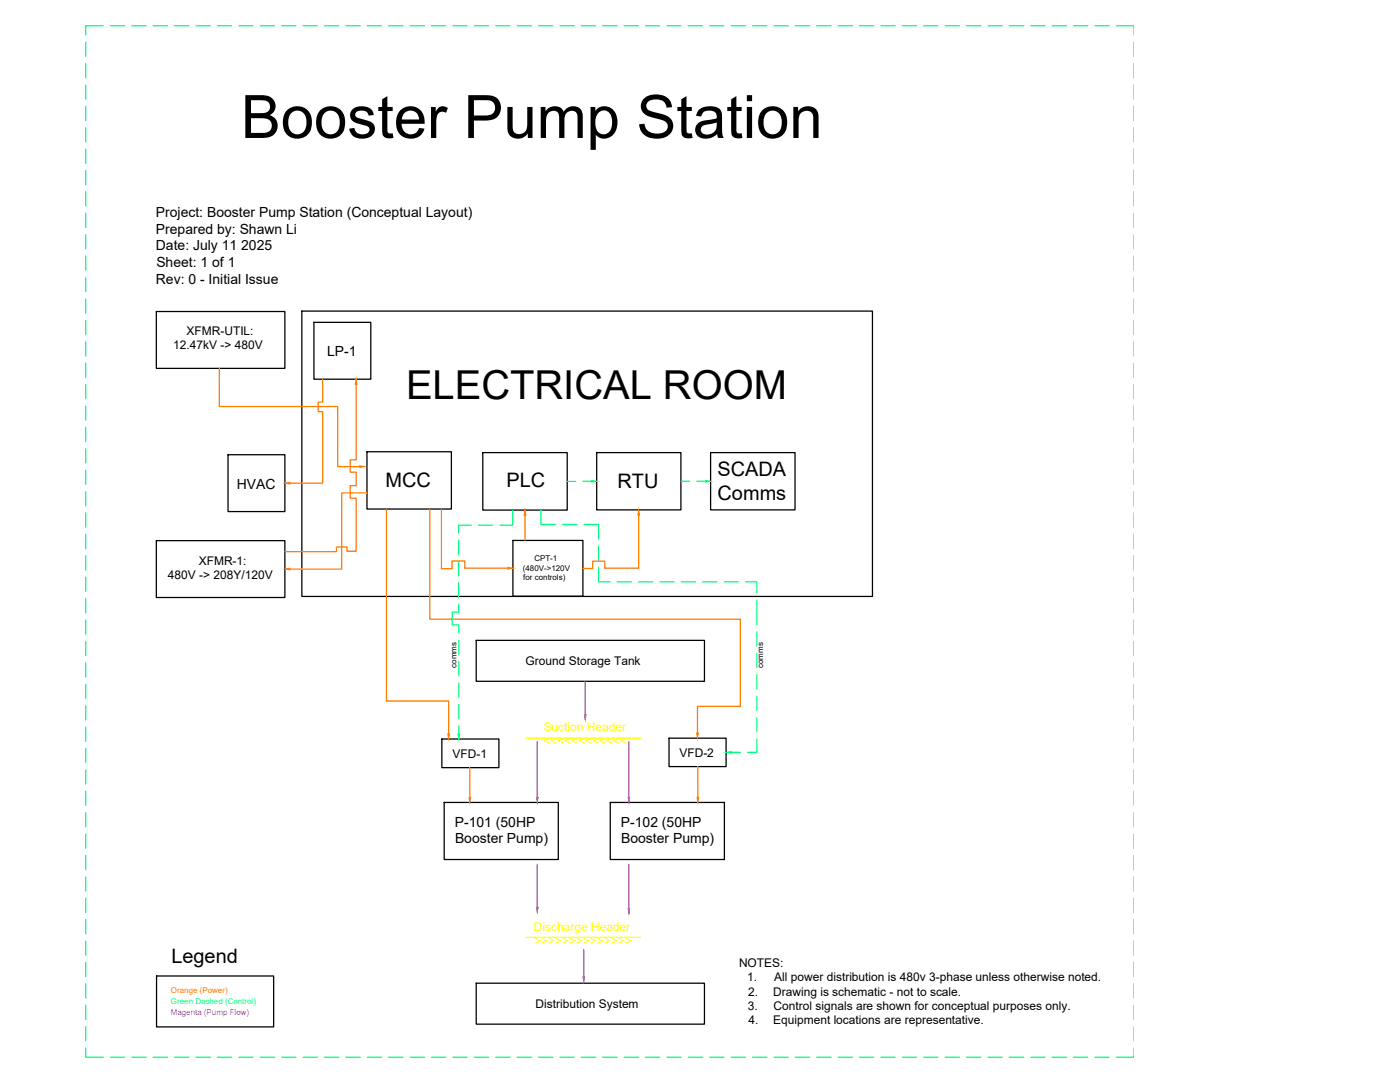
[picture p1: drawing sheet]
<svg xmlns="http://www.w3.org/2000/svg" width="279mm" height="216mm" viewBox="0 0 279 216" stroke-linecap="round" stroke-linejoin="round" font-family="sans-serif">
<!-- layer: 0 -->
<g fill="none" stroke="#000" stroke-width=".25">
<path d="M31.2 62.2h25.7v11.3h-25.7zM60.2 62.1h113.9v56.9h-113.9zM62.7 64.3h11.3v11.4h-11.3zM45.5 90.7h11.4v11.4h-11.4zM73.2 90.1h16.9v11.5h-16.9zM96.4 90.3h16.8v11.5h-16.8zM119.1 90.3h16.8v11.4h-16.8zM141.8 90.3h16.9v11.4h-16.9zM31.2 107.9h25.7v11.3h-25.7zM102.4 107.8h13.9v11.2h-13.9zM95 127.8h45.6v8.1h-45.6zM88.2 147.5h11.4v5.7h-11.4z"/>
<path d="M133.5 147.3h11.4v5.7h-11.4zM88.6 160.1h22.8v11.4h-22.8zM121.8 160.1h22.8v11.4h-22.8zM31.2 194.7h23.4v10.2h-23.4zM95 196.2h45.6v8.2h-45.6z"/>
</g>
<!-- layer: Piping -->
<path d="M105 147.3h22.8M105 187h22.8" fill="none" stroke="#ff0" stroke-width=".25"/>
<!-- layer: pump flows -->
<g fill="#f0f" stroke="#f0f" stroke-width=".2">
<path d="M116.6 142.6h.4l-.2 1z"/>
<path d="M107.1 159.1h.3l-.2 1z"/>
<path d="M125.3 159.1h.4l-.2 1z"/>
<path d="M107.1 181h.3l-.2 1z"/>
<path d="M125.3 181.3h.4l-.2 1z"/>
<path d="M116.3 194.9h.4l-.2 1z"/>
</g>
<path d="M116.8 135.9v6.7M107.2 148v11.1M125.5 148v11.1M107.2 172.4v8.6M125.5 172.4v8.9M116.5 189.5v5.4" fill="none" stroke="#f0f" stroke-width=".25"/>
<!-- layer: Electrical Power -->
<g fill="#ff7f00" stroke="#ff7f00" stroke-width=".2">
<path d="M89.4 146.4h.3l-.2 1.1z"/>
<path d="M139 146.3h.4l-.2 1z"/>
<path d="M56.9 113.6l1-.2v.3z"/>
<path d="M101.3 113.2l1.1 .2-1.1 .2z"/>
<path d="M104.8 101.8l.1 1h-.3z"/>
<path d="M127.5 101.7l.1 1.1h-.3z"/>
<path d="M71.1 75.7l.1 1h-.3z"/>
<path d="M56.9 96.4l1-.2v.4z"/>
<path d="M93.6 159.1h.3l-.1 1z"/>
<path d="M139.1 159.1h.3l-.1 1z"/>
<path d="M71.8 92.9l1 .2-1 .2z"/>
</g>
<path d="M43.8 73.5v7.6h23.6v12h4.4M64.4 75.7v4.5h-.9v1.9h.9v14.3h-6.5M71.1 76.7v15.1h-1.2v2.4h1.2v2.7h-1.2v2.5h1.2v10.6h-1.8v-.9h-2.2v1h-10.2M73.2 98.4h-5v15.2h-10.3M77.1 101.6v38.3h12.4v6.5M85.8 101.6v21.9h61.9v17.4h-8.5v5.4M88.1 101.6v11.9h2.1v-1.6h2.6v1.5h8.5M104.8 102.8v5M127.5 102.8v10.6h-6.8v-1.4h-2.4v1.4h-2M93.8 153.2v5.9M139.3 153v6.1" fill="none" stroke="#ff7f00" stroke-width=".25"/>
<!-- layer: controls -->
<g fill="#00ff7f" stroke="#00ff7f" stroke-width=".2">
<path d="M140.8 95.9l1 .1-1 .2z"/>
<path d="M91.4 146.4h.3l-.1 1.1z"/>
<path d="M144.9 150.1l1-.1v.3z"/>
<path d="M118 95.9l1.1 .1-1.1 .2z"/>
</g>
<g fill="none" stroke="#00ff7f" stroke-width=".25">
<path d="M17.1 8.4v2.8M17.1 12.7v2.8M17.1 16.9v2.9M20.6 5.1h-3.5v1.9M22.1 5.1h2.8M26.3 5.1h2.9M30.6 5.1h2.8M34.8 5.1h2.9M39.1 5.1h2.9M43.4 5.1h2.8M47.7 5.1h2.8M51.9 5.1h2.9"/>
<path d="M56.2 5.1h2.9M60.5 5.1h2.8M64.8 5.1h2.8M69 5.1h2.9M73.3 5.1h2.9M77.6 5.1h2.8M81.8 5.1h2.9M86.1 5.1h2.8M90.4 5.1h2.8M94.7 5.1h2.8M98.9 5.1h2.9M103.2 5.1h2.8"/>
<path d="M107.5 5.1h2.8M111.8 5.1h2.8M116 5.1h2.9M120.3 5.1h2.8M124.5 5.1h2.9M128.8 5.1h2.9M133.1 5.1h2.8M137.4 5.1h2.8M141.6 5.1h2.9M145.9 5.1h2.9M150.2 5.1h2.8M154.5 5.1h2.8"/>
<path d="M158.7 5.1h2.9M163 5.1h2.9M167.3 5.1h2.8M171.5 5.1h2.9M175.8 5.1h2.8M180.1 5.1h2.8M184.4 5.1h2.8M188.6 5.1h2.9M192.9 5.1h2.8M197.2 5.1h2.8M201.4 5.1h2.9M205.7 5.1h2.9"/>
<path d="M210 5.1h2.9M214.2 5.1h2.9M218.5 5.1h2.9M222.8 5.1h3.5v1.9M226.3 8.4v2.8M226.3 12.7v2.8M226.3 16.9v2.9M17.1 21.2v2.9M17.1 25.5v2.8M17.1 29.7v2.9M17.1 34v2.9M17.1 38.3v2.8"/>
<path d="M226.3 21.2v2.9M226.3 25.5v2.8M226.3 29.7v2.9M226.3 34v2.9M226.3 38.3v2.8M17.1 42.6v2.8M17.1 46.8v2.9M17.1 51.1v2.8M17.1 55.4v2.8M17.1 59.7v2.8M226.3 42.6v2.8M226.3 46.8v2.9"/>
<path d="M226.3 51.1v2.8M226.3 55.4v2.8M226.3 59.7v2.8M17.1 63.9v2.9M17.1 68.2v2.8M17.1 72.4v2.9M17.1 76.7v2.9M226.3 63.9v2.9M226.3 68.2v2.8M226.3 72.4v2.9M226.3 76.7v2.9M17.1 81v2.8"/>
<path d="M17.1 85.3v2.8M17.1 89.5v2.9M17.1 93.8v2.9M17.1 98.1v2.8M113.2 96.1h1.7M116.3 96h1.7M135.9 96h1.7M139.1 96h1.7M226.3 81v2.8M226.3 85.3v2.8M226.3 89.5v2.9M226.3 93.8v2.9"/>
<path d="M226.3 98.1v2.8M17.1 102.3v2.9M17.1 106.6v2.9M17.1 110.9v2.9M17.1 115.2v2.8M17.1 119.4v2.9M91.5 107.8v2.8M91.5 112.1v2.8M91.5 116.3v2.9M94.1 104.8h-2.6v1.6M95.5 104.8h2.8M102.3 101.8v3h-2.5"/>
<path d="M108 101.8v2.9h2.9M112.3 104.7h2.8M116.5 104.7h3v2.8M119.5 113.2v2.9h2.3M119.5 108.9v2.9M123.1 116.1h2.9M127.4 116.1h2.9M131.7 116.1h2.8M136 116.1h2.8M140.3 116.1h2.8M144.5 116.1h2.9M148.8 116.1h2.2v2.2"/>
<path d="M151 119.7v5M226.3 102.3v2.9M226.3 106.6v2.9M226.3 110.9v2.9M226.3 115.2v2.8M226.3 119.4v2.9M17.1 123.7v2.8M17.1 128v2.8M17.1 132.3v2.8M17.1 136.5v2.9M91.5 120.6v1.5h-1.2v2.6h1.3v1.6M91.6 127.7v2.9"/>
<path d="M91.6 132v2.8M91.6 136.3v2.8M151 126.1v2.8M151 130.4v2.8M151 134.6v2.9M151 138.9v2.8M226.3 123.7v2.8M226.3 128v2.8M226.3 132.3v2.8M226.3 136.5v2.9M17.1 140.8v2.9M17.1 145v2.9"/>
<path d="M17.1 149.3v2.9M17.1 153.6v2.8M17.1 157.9v2.8M91.6 140.6v2.8M91.6 144.8v1.6M145.9 150.1h1.9M151 147.5v2.6h-1.8M151 143.2v2.8M226.3 140.8v2.9M226.3 145v2.9M226.3 149.3v2.9M226.3 153.6v2.8"/>
<path d="M226.3 157.9v2.8M17.1 162.2v2.8M17.1 166.4v2.9M17.1 170.7v2.8M17.1 175v2.8M17.1 179.2v2.9M226.3 162.2v2.8M226.3 166.4v2.9M226.3 170.7v2.8M226.3 175v2.8M226.3 179.2v2.9M17.1 183.5v2.9"/>
<path d="M17.1 187.8v2.8M17.1 192v2.9M17.1 196.3v2.9M226.3 183.5v2.9M226.3 187.8v2.8M226.3 192v2.9M226.3 196.3v2.9M17.1 209.1v1.9h3.5M17.1 200.6v2.8M17.1 204.9v2.8M22.1 211h2.8M26.3 211h2.9"/>
<path d="M30.6 211h2.8M34.8 211h2.9M39.1 211h2.9M43.4 211h2.8M47.7 211h2.8M51.9 211h2.9M56.2 211h2.9M60.5 211h2.8M64.8 211h2.8M69 211h2.9M73.3 211h2.9M77.6 211h2.8"/>
<path d="M81.8 211h2.9M86.1 211h2.8M90.4 211h2.8M94.7 211h2.8M98.9 211h2.9M103.2 211h2.8M107.5 211h2.8M111.8 211h2.8M116 211h2.9M120.3 211h2.8M124.5 211h2.9M128.8 211h2.9"/>
<path d="M133.1 211h2.8M137.4 211h2.8M141.6 211h2.9M145.9 211h2.9M150.2 211h2.8M154.5 211h2.8M158.7 211h2.9M163 211h2.9M167.3 211h2.8M171.5 211h2.9M175.8 211h2.8M180.1 211h2.8"/>
<path d="M184.4 211h2.8M188.6 211h2.9M192.9 211h2.8M197.2 211h2.8M201.4 211h2.9M205.7 211h2.9M210 211h2.9M214.2 211h2.9M218.5 211h2.9M226.3 209.1v1.9h-3.5M226.3 200.6v2.8M226.3 204.9v2.8"/>
</g>
<text font-size="11.9" x="48.1" y="27.5">Booster Pump Station</text>
<text font-size="8" x="81" y="79.6">ELECTRICAL ROOM</text>
<g font-size="4">
<text x="143.2" y="95.1">SCADA</text>
<text x="77" y="97.2">MCC</text>
<text x="101.1" y="97.2">PLC</text>
<text x="123.2" y="97.5">RTU</text>
<text x="143.2" y="99.8">Comms</text>
<text x="34.2" y="192.1">Legend</text>
</g>
<g font-size="2.8">
<text x="31.1" y="43.2">Project: Booster Pump Station (Conceptual Layout)</text>
<text x="31.1" y="46.6">Prepared by: Shawn Li</text>
<text x="31.1" y="49.9">Date: July 11 2025</text>
<text x="31.2" y="53.3">Sheet: 1 of 1</text>
<text x="31.1" y="56.6">Rev: 0 - Initial Issue</text>
<text x="65.3" y="71">LP-1</text>
<text x="47.2" y="97.6">HVAC</text>
<text x="90.8" y="164.9">P-101 (50HP</text>
<text x="123.9" y="164.9">P-102 (50HP</text>
<text x="90.8" y="168.3">Booster Pump)</text>
<text x="124" y="168.3">Booster Pump)</text>
</g>
<g font-size="2.4">
<text x="34.6" y="69.7">12.47kV -&gt; 480V</text>
<text x="37.2" y="66.9">XFMR-UTIL:</text>
<text x="39.7" y="112.7">XFMR-1:</text>
<text x="33.5" y="115.5">480V -&gt; 208Y/120V</text>
<text x="104.9" y="132.7">Ground Storage Tank</text>
<text x="90.3" y="151.3">VFD-1</text>
<text x="135.6" y="151.1">VFD-2</text>
<text x="147.5" y="193">NOTES:</text>
<text x="149.1" y="195.8">1.</text>
<text x="154.5" y="195.8">All power distribution is 480v 3-phase unless otherwise noted.</text>
<text x="106.9" y="201.2">Distribution System</text>
<text x="149.3" y="201.6">3.</text>
<text x="149.3" y="198.7">2.</text>
<text x="154.3" y="198.7">Drawing is schematic - not to scale.</text>
<text x="154.4" y="201.6">Control signals are shown for conceptual purposes only.</text>
<text x="149.4" y="204.4">4.</text>
<text x="154.3" y="204.4">Equipment locations are representative.</text>
</g>
<g font-size="2.4" fill="#ff0">
<text x="108.5" y="148.7">&lt;&lt;&lt;&lt;&lt;&lt;&lt;&lt;&lt;&lt;&lt;&lt;</text>
<text x="108.5" y="145.9">Suction Header</text>
<text x="106.6" y="185.7">Discharge Header</text>
<text x="106.6" y="188.6">&gt;&gt;&gt;&gt;&gt;&gt;&gt;&gt;&gt;&gt;&gt;&gt;&gt;&gt;</text>
</g>
<g font-size="1.6">
<text x="104.4" y="113.8">(480V-&gt;120V</text>
<text x="106.6" y="111.9">CPT-1</text>
<text x="104.4" y="115.8">for controls)</text>
<text x="91.1" y="133.2" transform="rotate(-90 91.1 133.2)">comms</text>
<text x="152.3" y="133.3" transform="rotate(-90 152.3 133.3)">comms</text>
</g>
<text font-size="1.6" fill="#f0f" x="34.1" y="202.6">Magenta (Pump Flow)</text>
<text font-size="1.6" fill="#00ff7f" x="34.1" y="200.3">Green Dashed (Control)</text>
<text font-size="1.6" fill="#ff7f00" x="34.1" y="198.1">Orange (Power)</text>
</svg>
